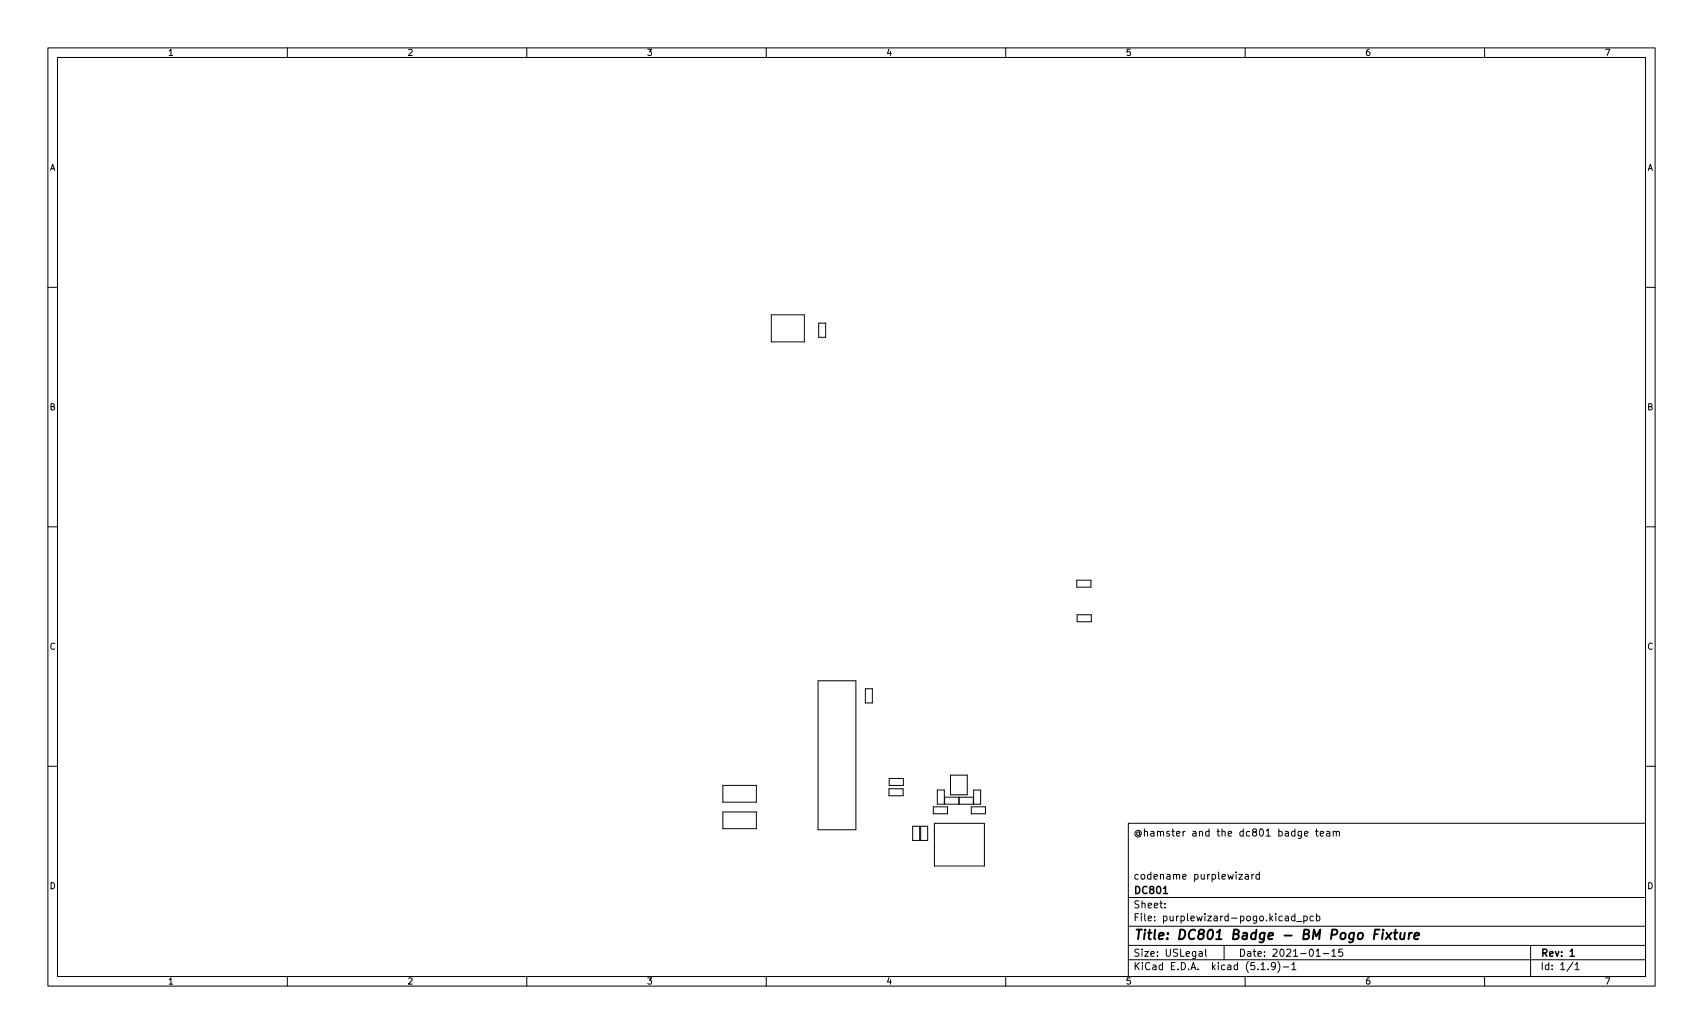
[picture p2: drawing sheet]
<svg xmlns="http://www.w3.org/2000/svg" width="356mm" height="216mm" viewBox="0 0 356 216" stroke-linecap="round" stroke-linejoin="round" font-family="sans-serif">
<g fill="none" stroke="#000" stroke-width=".21">
<path d="M10 10h335.6v195.9h-335.6zM12 12h331.6v191.9h-331.6zM60 10v2M110 10v2M160 10v2M210 10v2M260 10v2M310 10v2M10 60h2M343.6 60h2M161.1 65.7h6.9v5.7h-6.9zM170.9 67.5h1.5v2.9h-1.5z"/>
<path d="M10 110h2M343.6 110h2M224.8 121.1h3v1.5h-3zM224.9 128.4h3v1.4h-3zM10 160h2M170.8 142.2h7.9v31.1h-7.9zM180.7 143.8h1.5v3h-1.5zM343.6 160h2M150.9 169.5h7v3.5h-7zM150.9 164h7v3.5h-7zM185.6 164.7h3v1.5h-3zM185.7 162.5h2.9v1.5h-2.9z"/>
<path d="M190.6 172.5h1.4v3h-1.4zM192.2 172.5h1.5v3h-1.5zM194.9 168.5h2.9v1.4h-2.9zM195.1 171.9h10.5v8.9h-10.5zM195.7 165h1.5v2.9h-1.5zM197.3 166.5h2.9v1.4h-2.9zM198.5 161.9h3.5v4.1h-3.5zM200.3 166.5h2.9v1.4h-2.9zM202.8 168.5h3v1.4h-3zM203.3 165h1.5v2.9h-1.5zM235.6 171.9h108v32h-108zM272.4 174.1l.7-.2-.1-.3h-.4l-.2 .2 .1 .7h.5"/>
<path d="M274.7 173.6h.5M274.9 173.1v1.3l.3 .2M275.7 174.1l.7-.2-.1-.3h-.4l-.2 .2v.7h.6M277 173.6h.6l.1 1M277.7 173.9l-.5 .1-.2 .2 .2 .4 .5-.1M278.4 173.7l.2-.1h.4v1M278.4 173.6v1M279 173.8l.2-.2h.4l.1 1M235.6 197.4h108M235.6 193.4h108M235.6 187.4h108M243.2 189.4v.2"/>
<path d="M243.2 188.7v.1M250.4 198.7h.6v1M251 199l-.5 .1-.2 .2 .2 .4 .5-.1M251.7 198.2v1.3l.3 .2M255.6 197.4v3M258.7 182.6h.8l-.8 1h.8M260 182.6h.6l.1 1M260.7 182.9l-.5 .1-.2 .2 .2 .4 .5-.1M261.4 182.6v1M261.8 182.6l-.4 .3M263 182.6h-.5l-.3 .3 .2 .6h.6M263 182.1v1.5"/>
<path d="M268.4 191.4h.6v.9M269 191.6l-.5 .1-.2 .2 .2 .4 .5-.1M270.4 191.4l-.4-.1-.3 .3 .1 .6h.6M270.4 190.8v1.5M270.7 192.4h1.2M272.2 191.4l.5-.1 .3 .3-.2 .6h-.6M272.2 191.3v1.5M274.2 191.4l-.4-.1-.3 .3 .2 .6h.5M274.8 199.7h.9M274.9 191.4l.4-.1 .3 .3-.1 .6h-.6M274.9 190.8v1.5M276.3 199.1h1.2"/>
<path d="M278.1 198.6l.4-.4v1.5M278.1 199.7h.9M280.3 198.2h-.7l-.1 .7 .2-.2 .5 .1 .2 .2-.1 .5-.2 .2-.6-.2M319.6 197.4v6.5M60 203.9v2M110 203.9v2M160 203.9v2M210 203.9v2M235.6 200.4h108M260 203.9v2M263.3 201.4l.4-.4v1.5M263.3 202.5h.9"/>
<path d="M264.8 202.3v.2M266.3 201.6l-.3 .3-.4-.1-.1-.2 .1-.6h.4l.2 .1a.99 .99 0 0 1-.3 1.4h-.3M266.8 200.8a1.72 1.72 0 0 1 0 2.2M268 201.9h1.1M269.7 201.4l.5-.4v1.5M269.7 202.5h.9M310 203.9v2M328.5 200.9l-1.3 1.9M328.9 201.4l.4-.4v1.5M328.9 202.5h.8"/>
</g>
<path d="M242.9 186.6h.9M327.9 198.6l.4-.4v1.5M327.9 199.7h.8" fill="none" stroke="#000" stroke-width=".3"/>
<g fill="none" stroke="#000" stroke-width=".4">
<path d="M287 195.1h.7M288.1 194.1h-1l-.2 2M288.8 194.8l-.2 1.3M288.8 194.1v.2M289.5 194.8l.9 1.3M290.6 194.8l-1.3 1.3M291 194.8h.8M291.4 194.1l-.2 1.7 .1 .2 .3 .1M292.5 194.8l-.1 1.2 .5 .1 .3-.2M293.3 194.8l-.1 1.3M294.3 194.8l-.2 1.3M294.8 194.8l-.3 .1-.3 .3"/>
<path d="M295.3 195.4l1-.2v-.3h-.8l-.2 .9 .2 .3 .6-.1"/>
</g>
<text font-size="2.8" x="236.6" y="196.2">Title: DC801 Badge - BM Pogo Fixture</text>
<g font-size="2.1">
<text x="236.6" y="174.6">@hamster and the dc801 badge team</text>
<text x="236.6" y="183.6">codename purplewizard</text>
<text x="236.6" y="189.7">Sheet:</text>
<text x="236.6" y="186.7">DC801</text>
<text x="236.6" y="192.4">File: purplewizard-pogo.kicad_pcb</text>
<text x="236.6" y="202.5">KiCad E.D.A. kicad (5.1.9)-1</text>
<text x="236.6" y="199.7">Size: USLegal</text>
<text x="258.6" y="199.7">Date: 2021-01-15</text>
<text x="321.6" y="199.7">Rev: 1</text>
<text x="321.6" y="202.5">Id: 1/1</text>
</g>
<g font-size="1.8">
<text x="35" y="11.6">1</text>
<text x="85" y="11.6">2</text>
<text x="135" y="11.6">3</text>
<text x="185" y="11.6">4</text>
<text x="235" y="11.6">5</text>
<text x="285" y="11.6">6</text>
<text x="335" y="11.6">7</text>
<text x="10.3" y="35.6">A</text>
<text x="343.9" y="35.6">A</text>
<text x="10.3" y="85.7">B</text>
<text x="343.9" y="85.7">B</text>
<text x="10.3" y="135.6">C</text>
<text x="343.9" y="135.6">C</text>
<text x="10.3" y="185.7">D</text>
<text x="343.9" y="185.7">D</text>
<text x="35" y="205.6">1</text>
<text x="85" y="205.6">2</text>
<text x="135" y="205.6">3</text>
<text x="185" y="205.6">4</text>
<text x="235" y="205.6">5</text>
<text x="285" y="205.6">6</text>
<text x="335" y="205.6">7</text>
</g>
</svg>
